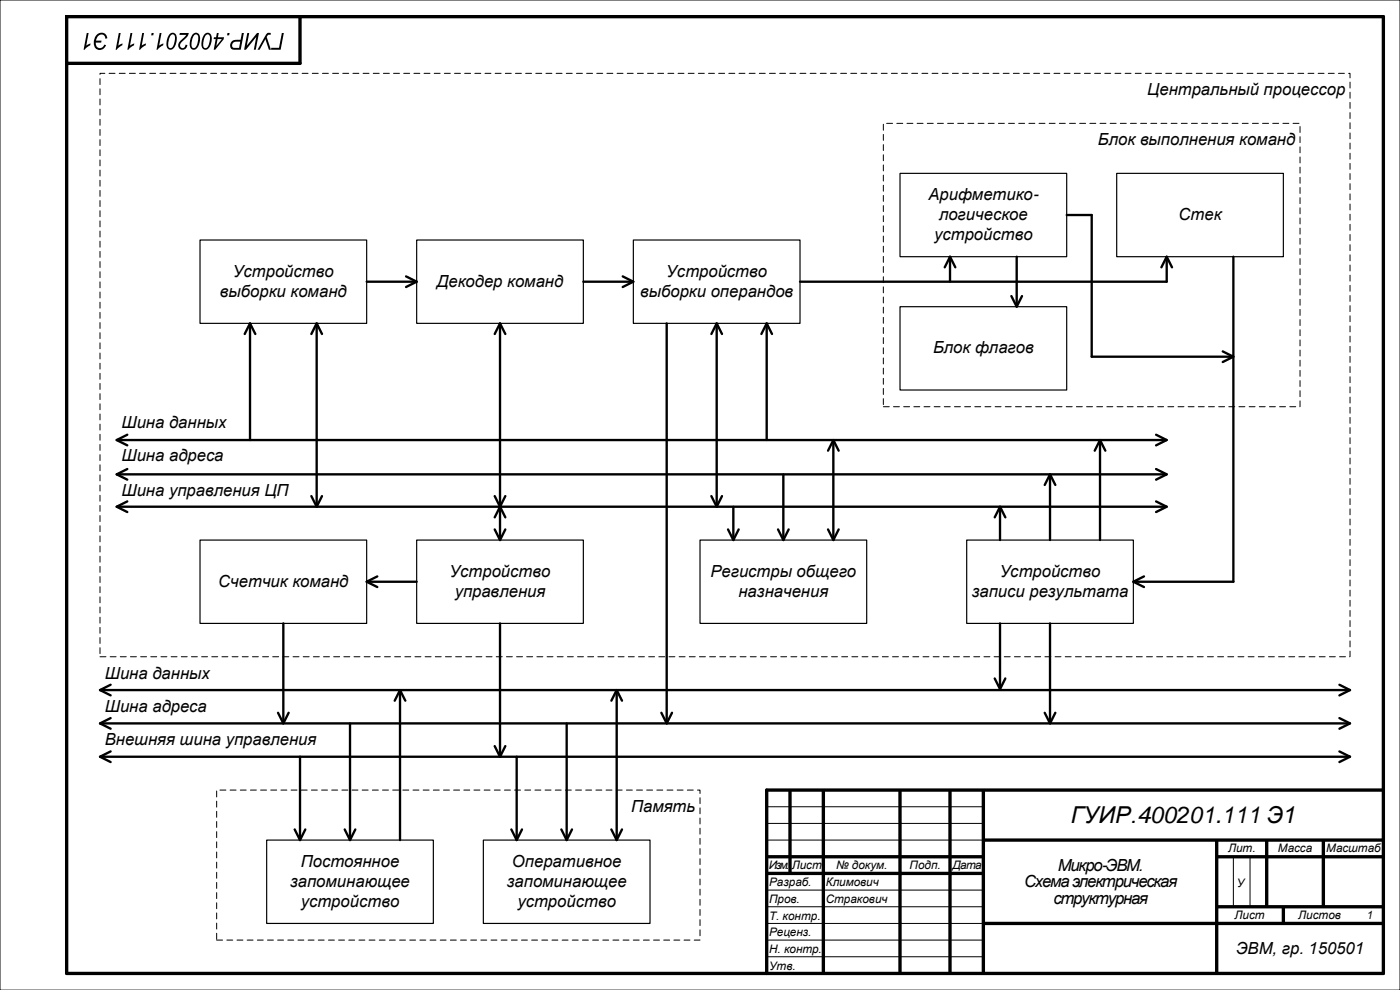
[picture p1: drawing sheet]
<svg xmlns="http://www.w3.org/2000/svg" width="420mm" height="297mm" viewBox="0 0 420 297" stroke-linecap="round" stroke-linejoin="round" font-family="sans-serif">
<path d="M0 0h420v297h-420zM230 242h65M230 247h65M230 252h65M370 257v15M375 257v15M230 267h65M230 272h65M230 277h65M230 282h65M230 287h65" fill="none" stroke="#000" stroke-width=".3"/>
<path d="M20 5h395v287h-395zM90 5v14h-70M415 237h-185v55" fill="none" stroke="#000" stroke-width="1"/>
<g fill="none" stroke="#000" stroke-width="1" stroke-linecap="butt">
<path d="M237 237v25M247 237v55M270 237v55M285 237v55M295 237v55M230 257h65M295 252h120M365 252v40M365 257h50M380 252v20M397 252v20M230 262h65"/>
<path d="M295 277h120M365 272h50M385 272v5"/>
</g>
<g fill="#000">
<path d="M45.5 9.9h.6l-.1 .7h-.7zM42.7 9.9h.5l-.7 3.8 1.3-.7-.1 .6-1.7 1.3h-.3zM39.2 9.9h.5l-.7 3.8 1.3-.7-.1 .6-1.7 1.3h-.3zM35.6 9.9h.6l-.7 3.8 1.3-.7-.1 .6-1.7 1.3h-.3zM29.1 10.4a1.77 1.77 0 0 1 1.9-.5 1.77 1.77 0 0 1 1.2 1.6l-.6 .1a1.29 1.29 0 0 0-1.1-1.3 1.29 1.29 0 0 0-1.4 1.1l-.3 .8h1.7l-.2 .6h-1.6a1.31 1.31 0 0 0 1 1.6 1.31 1.31 0 0 0 1.6-1l.5 .1a1.93 1.93 0 0 1-2.4 1.4 1.93 1.93 0 0 1-1.2-2.5l.2-.9zM26 9.9h.6l-.7 3.8 1.3-.7-.1 .6-1.7 1.3h-.3z"/>
<path d="M65.1 9.9h.5l-.2 1.3h1.8l-.1 .6-2.5 3.1h-.5l.6-3.2h-.6l.1-.5h.6zM65.3 11.7l-.4 2.1 1.7-2.1zM61.5 10.2a1.28 1.28 0 0 1 1.5-.2 1.28 1.28 0 0 1 .5 1.5 3.1 3.1 0 0 1-1.9 3.4 1.72 1.72 0 0 1-1.1-2.5l.3-1.2zM61.7 10.6l-.4 1a2.48 2.48 0 0 0 .1 2.8 1.28 1.28 0 0 0 1.3-1.4l.1-.4a1.62 1.62 0 0 0-.5-2.3zM57.9 10.2a1.28 1.28 0 0 1 1.6-.2 1.28 1.28 0 0 1 .5 1.5 3.1 3.1 0 0 1-1.9 3.4 1.72 1.72 0 0 1-1.1-2.5l.3-1.2zM58.2 10.6l-.5 1a2.48 2.48 0 0 0 .2 2.8 1.28 1.28 0 0 0 1.3-1.4l.1-.4a1.62 1.62 0 0 0-.5-2.3zM53.9 9.9h2.7l-.5 1.1-1.3 1.4a1.04 1.04 0 0 0-.8 1.1 1.04 1.04 0 0 0 1 .9l.5-.4 .2-.6 .5 .1a1.43 1.43 0 0 1-2.2 1.2 1.43 1.43 0 0 1 .2-2.5l1.7-1.7h-2.1zM51 10.2a1.28 1.28 0 0 1 1.5-.2 1.28 1.28 0 0 1 .5 1.5 3.1 3.1 0 0 1-1.9 3.4 1.72 1.72 0 0 1-1.1-2.5l.3-1.2zM51.2 10.6l-.4 1a2.48 2.48 0 0 0 .1 2.8 1.28 1.28 0 0 0 1.3-1.4l.1-.4a1.62 1.62 0 0 0-.5-2.3zM47.9 9.9h.6l-.8 3.8 1.3-.7-.1 .6-1.6 1.3h-.3z"/>
<path d="M84.6 9.9h.5l-.9 5h-2.9l.1-.6h2.3zM80.1 10l1.2-.1-.2 .6h-.6l-.5 .6 1.3 3.8h-.6l-1.1-3.2-1.7 3.2h-.6zM74.2 9.9h.6l-.8 3.8 3.1-3.8h.6l-1 5h-.6l.8-3.8-3.1 3.8h-.6zM69.6 12.4l.9-.4 1.7-.1 .4-2h.6l-1 5h-1.9a1.4 1.4 0 0 1-1.2-1 1.4 1.4 0 0 1 .5-1.5zM69.9 12.9a.83 .83 0 0 0-.3 1 .83 .83 0 0 0 1 .5h1.1l.4-1.9-1.7 .1zM68.2 9.9h.7l-.2 .7h-.6z"/>
</g>
<path d="M20 19h70" fill="none" stroke="#000" stroke-width=".71"/>
<path d="M210 162h50v25h-50z" fill-rule="evenodd" fill="#fff"/>
<path d="M210 162h50v25h-50z" fill="none" stroke="#000" stroke-width=".35"/>
<path d="M335 52h50v25h-50z" fill-rule="evenodd" fill="#fff"/>
<path d="M335 52h50v25h-50z" fill="none" stroke="#000" stroke-width=".35"/>
<path d="M270 52h50v25h-50z" fill-rule="evenodd" fill="#fff"/>
<path d="M270 52h50v25h-50z" fill="none" stroke="#000" stroke-width=".35"/>
<path d="M80 252h50v25h-50z" fill-rule="evenodd" fill="#fff"/>
<path d="M80 252h50v25h-50z" fill="none" stroke="#000" stroke-width=".35"/>
<path d="M145 252h50v25h-50z" fill-rule="evenodd" fill="#fff"/>
<path d="M145 252h50v25h-50z" fill="none" stroke="#000" stroke-width=".35"/>
<path d="M290 162h50v25h-50z" fill-rule="evenodd" fill="#fff"/>
<path d="M290 162h50v25h-50z" fill="none" stroke="#000" stroke-width=".35"/>
<path d="M65 237h145v45h-145z" fill="none" stroke="#000" stroke-width=".3" stroke-dasharray="1.8 1.3"/>
<path d="M270 92h50v25h-50z" fill-rule="evenodd" fill="#fff"/>
<path d="M270 92h50v25h-50z" fill="none" stroke="#000" stroke-width=".35"/>
<path d="M60 162h50v25h-50z" fill-rule="evenodd" fill="#fff"/>
<path d="M60 162h50v25h-50z" fill="none" stroke="#000" stroke-width=".35"/>
<path d="M125 162h50v25h-50z" fill-rule="evenodd" fill="#fff"/>
<path d="M125 162h50v25h-50z" fill="none" stroke="#000" stroke-width=".35"/>
<path d="M60 72h50v25h-50z" fill-rule="evenodd" fill="#fff"/>
<path d="M60 72h50v25h-50z" fill="none" stroke="#000" stroke-width=".35"/>
<g fill="none" stroke="#000" stroke-width=".71">
<path d="M75 97v35M73.4 100.2l1.6-3.2 1.6 3.2M35 132h315M38.2 130.4l-3.2 1.6 3.2 1.6M346.8 130.4l3.2 1.6-3.2 1.6M35 152h315M35 142.3h315M38.2 150.4l-3.2 1.6 3.2 1.6M38.2 140.7l-3.2 1.6 3.2 1.6M346.8 150.4l3.2 1.6-3.2 1.6M346.8 140.7l3.2 1.6-3.2 1.6M85 187v30"/>
<path d="M30 217h375M30 207h375M33.2 215.4l-3.2 1.6 3.2 1.6M33.2 205.4l-3.2 1.6 3.2 1.6M83.4 213.8l1.6 3.2 1.6-3.2M105 217v35M170 217v35M401.8 215.4l3.2 1.6-3.2 1.6M401.8 205.4l3.2 1.6-3.2 1.6M30 227h375M33.2 225.4l-3.2 1.6 3.2 1.6M90 227v25"/>
<path d="M155 227v25M401.8 225.4l3.2 1.6-3.2 1.6M88.4 248.8l1.6 3.2 1.6-3.2M103.4 248.8l1.6 3.2 1.6-3.2M153.4 248.8l1.6 3.2 1.6-3.2M168.4 248.8l1.6 3.2 1.6-3.2"/>
</g>
<path d="M30 22h375v175h-375z" fill="none" stroke="#000" stroke-width=".3" stroke-dasharray="1.8 1.3"/>
<path d="M125 72h50v25h-50z" fill-rule="evenodd" fill="#fff"/>
<path d="M125 72h50v25h-50z" fill="none" stroke="#000" stroke-width=".35"/>
<path d="M110 84.5h15M121.8 82.9l3.2 1.6-3.2 1.6M148.4 158.8l1.6 3.2 1.6-3.2M148.4 155.2l1.6-3.2 1.6 3.2M150 152v10" fill="none" stroke="#000" stroke-width=".71"/>
<path d="M190 72h50v25h-50z" fill-rule="evenodd" fill="#fff"/>
<path d="M190 72h50v25h-50z" fill="none" stroke="#000" stroke-width=".35"/>
<path d="M265 37h125v85h-125z" fill="none" stroke="#000" stroke-width=".3" stroke-dasharray="1.8 1.3"/>
<g fill="none" stroke="#000" stroke-width=".71">
<path d="M285 77v7.5M305 77v15M320 64.5h7.5v42.5h42.5M350 77v7.5h-110M370 77v97.5h-30M95 97v55M150 97v55M175 84.5h15M186.8 82.9l3.2 1.6-3.2 1.6M200 97v120M215 97v55M230 97v35"/>
<path d="M283.4 80.2l1.6-3.2 1.6 3.2M303.4 88.8l1.6 3.2 1.6-3.2M348.4 80.2l1.6-3.2 1.6 3.2M93.4 100.2l1.6-3.2 1.6 3.2M148.4 100.2l1.6-3.2 1.6 3.2M213.4 100.2l1.6-3.2 1.6 3.2M228.4 100.2l1.6-3.2 1.6 3.2M366.8 105.4l3.2 1.6-3.2 1.6M248.4 135.2l1.6-3.2 1.6 3.2M250 132v30M328.4 135.2l1.6-3.2 1.6 3.2M330 132v30"/>
<path d="M93.4 148.8l1.6 3.2 1.6-3.2M148.4 148.8l1.6 3.2 1.6-3.2M213.4 148.8l1.6 3.2 1.6-3.2M218.4 158.8l1.6 3.2 1.6-3.2M220 152v10M233.4 158.8l1.6 3.2 1.6-3.2M235 142.3v19.7M248.4 158.8l1.6 3.2 1.6-3.2M298.4 155.2l1.6-3.2 1.6 3.2M300 152v10M313.4 145.5l1.6-3.2 1.6 3.2M315 142.3v19.7"/>
<path d="M110 174.5h15M113.2 172.9l-3.2 1.6 3.2 1.6M343.2 172.9l-3.2 1.6 3.2 1.6M150 187v40M300 187v19.7M315 187v30M118.4 210.2l1.6-3.2 1.6 3.2M120 207v45M183.4 210.2l1.6-3.2 1.6 3.2M185 207v45M198.4 213.8l1.6 3.2 1.6-3.2M298.4 203.5l1.6 3.2 1.6-3.2"/>
<path d="M313.4 213.8l1.6 3.2 1.6-3.2M148.4 223.8l1.6 3.2 1.6-3.2M183.4 248.8l1.6 3.2 1.6-3.2"/>
</g>
<text font-size="7" x="321.2" y="247">ГУИР.400201.111 Э1</text>
<g font-size="5">
<text x="344.2" y="28.5">Центральный процессор</text>
<text x="329.4" y="43.5">Блок выполнения команд</text>
<text x="278.5" y="60">Арифметико-</text>
<text x="281.7" y="66">логическое</text>
<text x="353.6" y="66">Стек</text>
<text x="280.2" y="72">устройство</text>
<text x="69.9" y="83">Устройство</text>
<text x="199.9" y="83">Устройство</text>
<text x="66" y="89">выборки команд</text>
<text x="131" y="86">Декодер команд</text>
<text x="192" y="89">выборки операндов</text>
<text x="279.9" y="106">Блок флагов</text>
<text x="36.4" y="128.4">Шина данных</text>
<text x="36.4" y="138.4">Шина адреса</text>
<text x="36.4" y="148.7">Шина управления ЦП</text>
<text x="134.9" y="173">Устройство</text>
<text x="213.1" y="173">Регистры общего</text>
<text x="299.9" y="173">Устройство</text>
<text x="65.4" y="176">Счетчик команд</text>
<text x="136.4" y="179">управления</text>
<text x="221.5" y="179">назначения</text>
<text x="291.5" y="179">записи результата</text>
<text x="31.4" y="203.5">Шина данных</text>
<text x="31.4" y="213.5">Шина адреса</text>
<text x="31.4" y="223.5">Внешняя шина управления</text>
<text x="189.3" y="243.5">Память</text>
<text x="90.2" y="260">Постоянное</text>
<text x="153.6" y="260">Оперативное</text>
<text x="317.3" y="261.1">Микро-ЭВМ.</text>
<text x="87" y="266">запоминающее</text>
<text x="152" y="266">запоминающее</text>
<text x="307.2" y="266.1">Схема электрическая</text>
<text x="90.2" y="272">устройство</text>
<text x="155.2" y="272">устройство</text>
<text x="316" y="271.1">структурная</text>
<text x="370.8" y="286">ЭВМ, гр. 150501</text>
</g>
<g font-size="3.5">
<text x="368.4" y="255.6">Лит.</text>
<text x="383.4" y="255.6">Масса</text>
<text x="397.9" y="255.6">Масштаб</text>
<text x="230.7" y="260.6">Изм.</text>
<text x="237.5" y="260.6">Лист</text>
<text x="250.8" y="260.6">№ докум.</text>
<text x="272.9" y="260.6">Подп.</text>
<text x="285.7" y="260.6">Дата</text>
<text x="230.7" y="265.9">Разраб.</text>
<text x="247.7" y="265.9">Климович</text>
<text x="371.1" y="265.9">У</text>
<text x="230.7" y="270.9">Пров.</text>
<text x="230.7" y="275.9">Т. контр.</text>
<text x="247.7" y="270.9">Стракович</text>
<text x="370.3" y="275.8">Лист</text>
<text x="389.5" y="275.8">Листов</text>
<text x="409.9" y="275.8">1</text>
<text x="230.7" y="280.9">Реценз.</text>
<text x="230.7" y="285.9">Н. контр.</text>
<text x="230.7" y="290.9">Утв.</text>
</g>
</svg>
